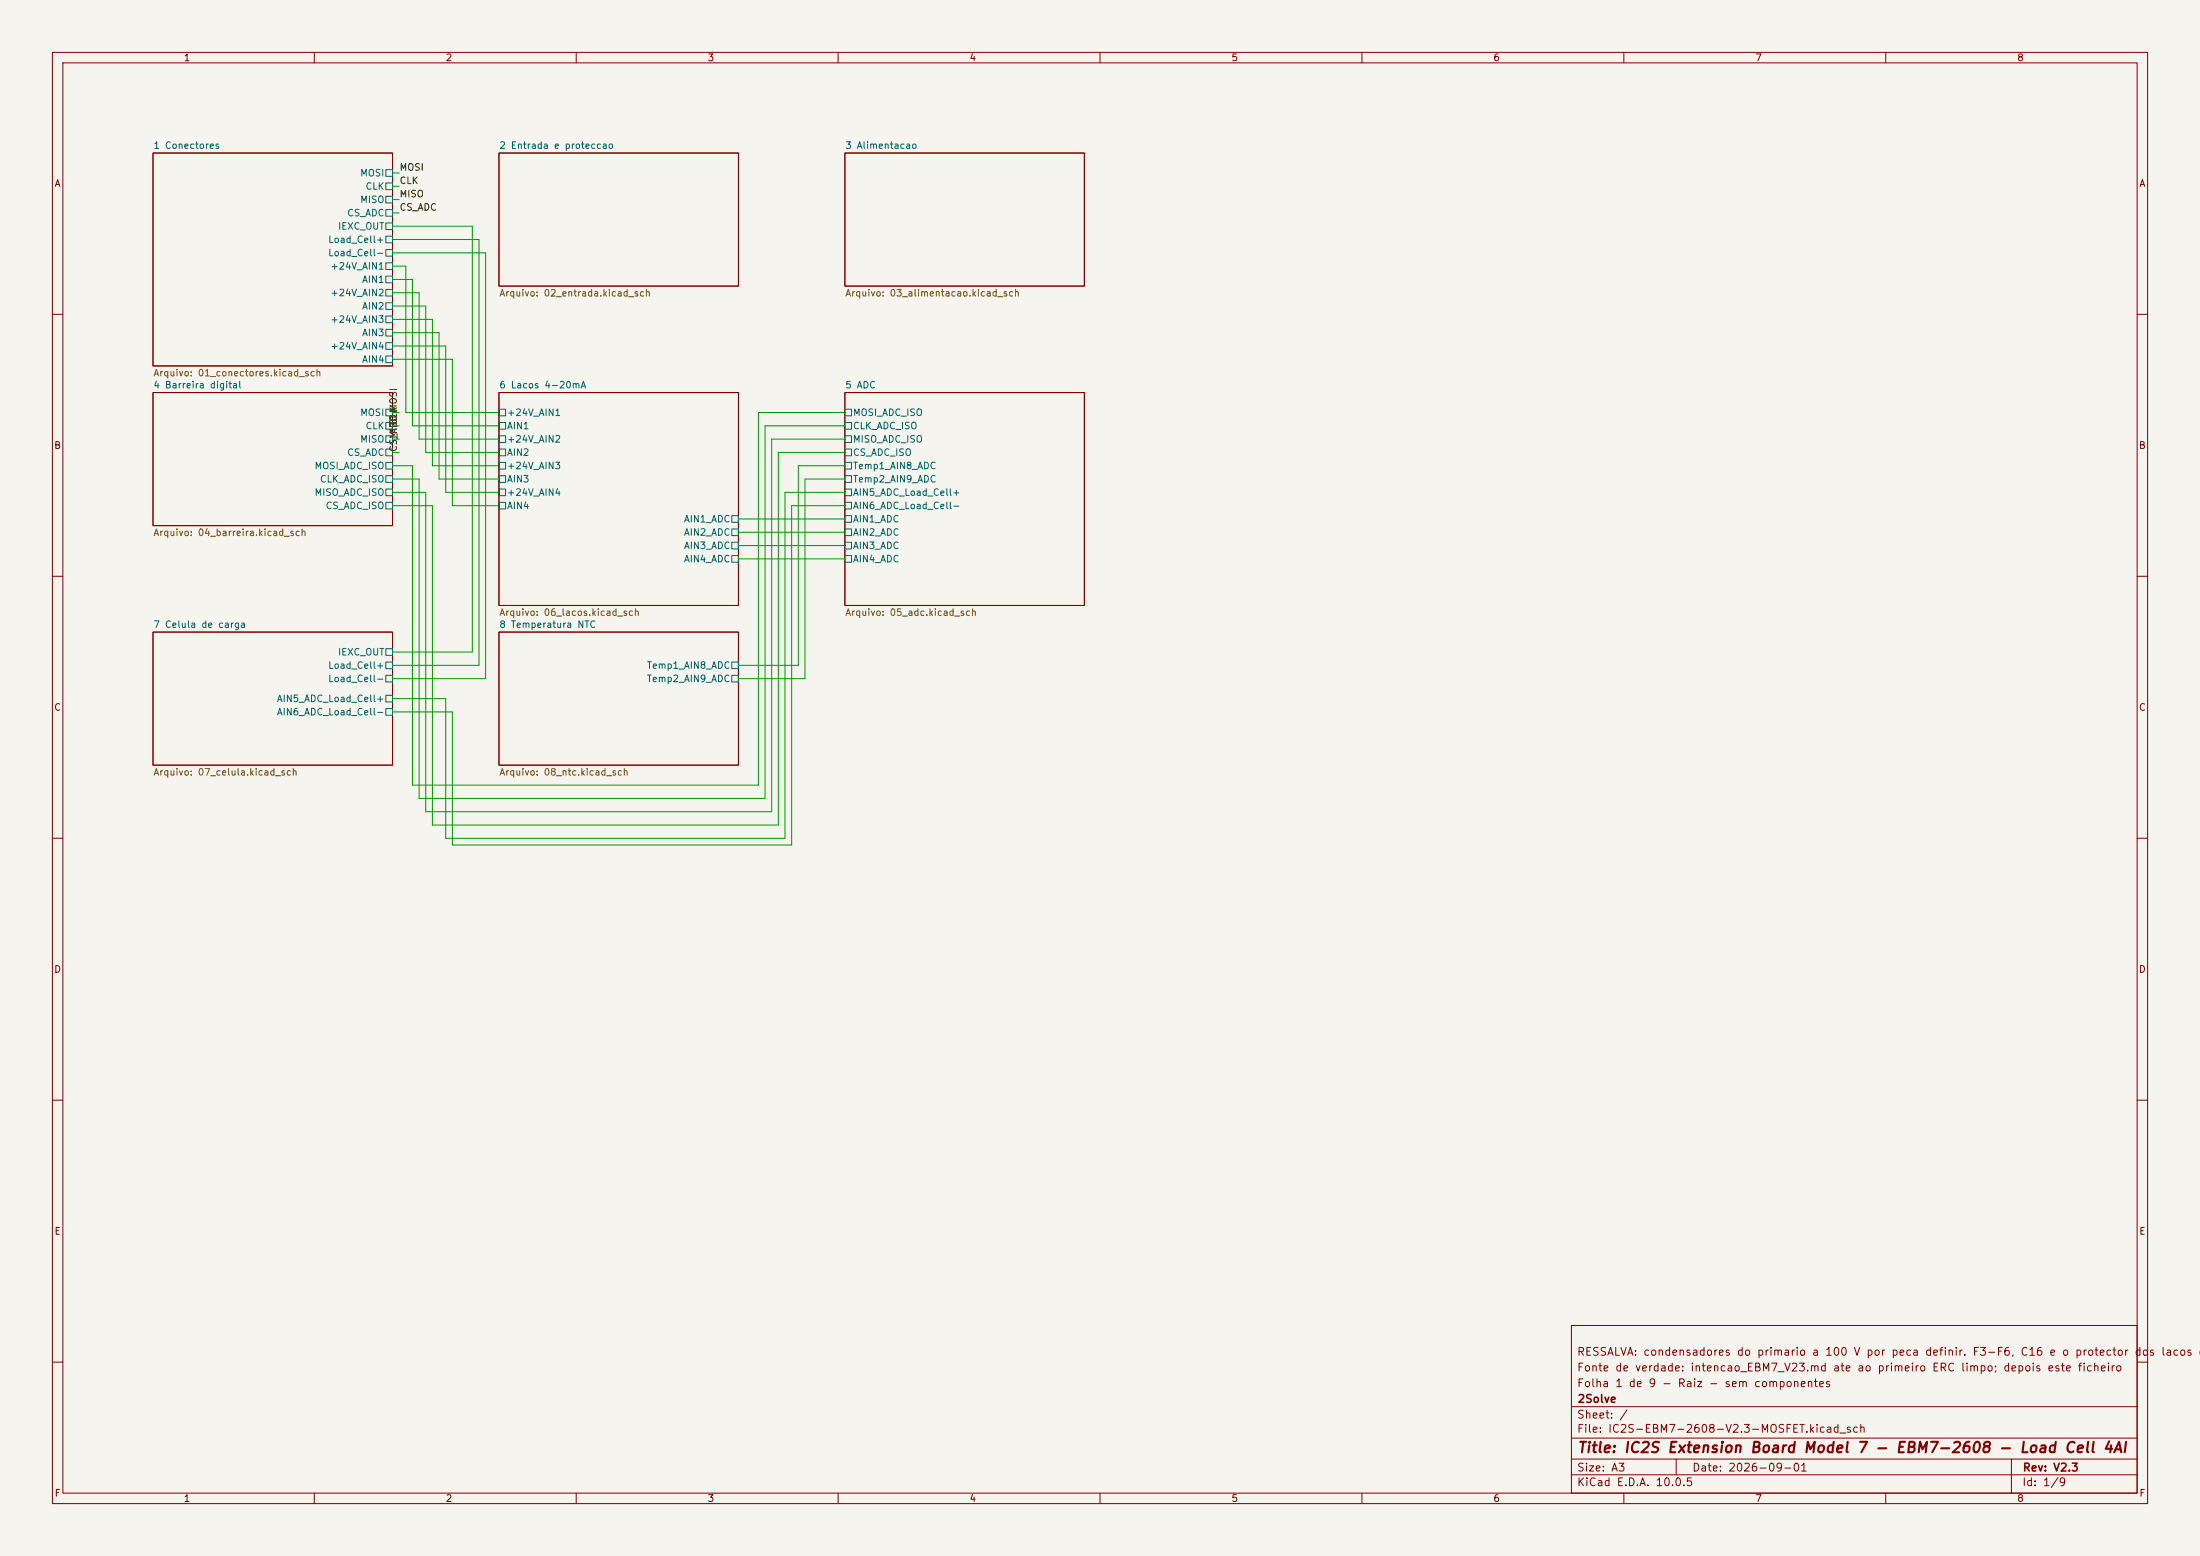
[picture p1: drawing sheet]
(kicad_sch
 (version 20260306)
 (generator "eeschema")
 (generator_version "10.0")
 (paper "A3")
 (title_block
  (title "IC2S Extension Board Model 7 - EBM7-2608 - Load Cell 4AI")
  (date "2026-09-01")
  (rev "V2.3")
  (company "2Solve")
  (comment 1 "Folha 1 de 9 - Raiz - sem componentes")
  (comment 2 "Fonte de verdade: intencao_EBM7_V23.md ate ao primeiro ERC limpo; depois este ficheiro")
  (comment 3 "RESSALVA: condensadores do primario a 100 V por peca definir. F3-F6, C16 e o protector dos lacos escolhidos (2026-09-03)."))
 (lib_symbols)
 (wire
  (pts (xy 144.78 78.74) (xy 161.29 78.74))
  (stroke (width 0) (type default)))
 (wire
  (pts (xy 140.97 127) (xy 152.4 127))
  (stroke (width 0) (type default)))
 (wire
  (pts (xy 74.93 45.72) (xy 91.44 45.72))
  (stroke (width 0) (type default)))
 (wire
  (pts (xy 82.55 157.48) (xy 148.59 157.48))
  (stroke (width 0) (type default)))
 (wire
  (pts (xy 74.93 91.44) (xy 80.01 91.44))
  (stroke (width 0) (type default)))
 (wire
  (pts (xy 81.28 93.98) (xy 81.28 154.94))
  (stroke (width 0) (type default)))
 (wire
  (pts (xy 92.71 129.54) (xy 74.93 129.54))
  (stroke (width 0) (type default)))
 (wire
  (pts (xy 74.93 93.98) (xy 81.28 93.98))
  (stroke (width 0) (type default)))
 (wire
  (pts (xy 90.17 124.46) (xy 74.93 124.46))
  (stroke (width 0) (type default)))
 (wire
  (pts (xy 86.36 135.89) (xy 86.36 161.29))
  (stroke (width 0) (type default)))
 (wire
  (pts (xy 151.13 96.52) (xy 161.29 96.52))
  (stroke (width 0) (type default)))
 (wire
  (pts (xy 147.32 83.82) (xy 161.29 83.82))
  (stroke (width 0) (type default)))
 (wire
  (pts (xy 74.93 60.96) (xy 82.55 60.96))
  (stroke (width 0) (type default)))
 (wire
  (pts (xy 147.32 154.94) (xy 147.32 83.82))
  (stroke (width 0) (type default)))
 (wire
  (pts (xy 80.01 91.44) (xy 80.01 152.4))
  (stroke (width 0) (type default)))
 (wire
  (pts (xy 81.28 86.36) (xy 95.25 86.36))
  (stroke (width 0) (type default)))
 (wire
  (pts (xy 86.36 68.58) (xy 86.36 96.52))
  (stroke (width 0) (type default)))
 (wire
  (pts (xy 78.74 88.9) (xy 78.74 149.86))
  (stroke (width 0) (type default)))
 (wire
  (pts (xy 85.09 93.98) (xy 95.25 93.98))
  (stroke (width 0) (type default)))
 (wire
  (pts (xy 83.82 63.5) (xy 83.82 91.44))
  (stroke (width 0) (type default)))
 (wire
  (pts (xy 146.05 152.4) (xy 146.05 81.28))
  (stroke (width 0) (type default)))
 (wire
  (pts (xy 152.4 127) (xy 152.4 88.9))
  (stroke (width 0) (type default)))
 (wire
  (pts (xy 151.13 161.29) (xy 151.13 96.52))
  (stroke (width 0) (type default)))
 (wire
  (pts (xy 86.36 161.29) (xy 151.13 161.29))
  (stroke (width 0) (type default)))
 (wire
  (pts (xy 86.36 96.52) (xy 95.25 96.52))
  (stroke (width 0) (type default)))
 (wire
  (pts (xy 82.55 60.96) (xy 82.55 88.9))
  (stroke (width 0) (type default)))
 (wire
  (pts (xy 148.59 157.48) (xy 148.59 86.36))
  (stroke (width 0) (type default)))
 (wire
  (pts (xy 74.93 48.26) (xy 92.71 48.26))
  (stroke (width 0) (type default)))
 (wire
  (pts (xy 74.93 63.5) (xy 83.82 63.5))
  (stroke (width 0) (type default)))
 (wire
  (pts (xy 91.44 45.72) (xy 91.44 127))
  (stroke (width 0) (type default)))
 (wire
  (pts (xy 74.93 88.9) (xy 78.74 88.9))
  (stroke (width 0) (type default)))
 (wire
  (pts (xy 148.59 86.36) (xy 161.29 86.36))
  (stroke (width 0) (type default)))
 (wire
  (pts (xy 85.09 66.04) (xy 85.09 93.98))
  (stroke (width 0) (type default)))
 (wire
  (pts (xy 74.93 66.04) (xy 85.09 66.04))
  (stroke (width 0) (type default)))
 (wire
  (pts (xy 74.93 58.42) (xy 81.28 58.42))
  (stroke (width 0) (type default)))
 (wire
  (pts (xy 140.97 104.14) (xy 161.29 104.14))
  (stroke (width 0) (type default)))
 (wire
  (pts (xy 74.93 53.34) (xy 78.74 53.34))
  (stroke (width 0) (type default)))
 (wire
  (pts (xy 153.67 91.44) (xy 161.29 91.44))
  (stroke (width 0) (type default)))
 (wire
  (pts (xy 146.05 81.28) (xy 161.29 81.28))
  (stroke (width 0) (type default)))
 (wire
  (pts (xy 74.93 55.88) (xy 80.01 55.88))
  (stroke (width 0) (type default)))
 (wire
  (pts (xy 80.01 83.82) (xy 95.25 83.82))
  (stroke (width 0) (type default)))
 (wire
  (pts (xy 74.93 68.58) (xy 86.36 68.58))
  (stroke (width 0) (type default)))
 (wire
  (pts (xy 80.01 55.88) (xy 80.01 83.82))
  (stroke (width 0) (type default)))
 (wire
  (pts (xy 77.47 50.8) (xy 77.47 78.74))
  (stroke (width 0) (type default)))
 (wire
  (pts (xy 74.93 96.52) (xy 82.55 96.52))
  (stroke (width 0) (type default)))
 (wire
  (pts (xy 85.09 133.35) (xy 85.09 160.02))
  (stroke (width 0) (type default)))
 (wire
  (pts (xy 92.71 48.26) (xy 92.71 129.54))
  (stroke (width 0) (type default)))
 (wire
  (pts (xy 90.17 43.18) (xy 90.17 124.46))
  (stroke (width 0) (type default)))
 (wire
  (pts (xy 82.55 88.9) (xy 95.25 88.9))
  (stroke (width 0) (type default)))
 (wire
  (pts (xy 78.74 53.34) (xy 78.74 81.28))
  (stroke (width 0) (type default)))
 (wire
  (pts (xy 80.01 152.4) (xy 146.05 152.4))
  (stroke (width 0) (type default)))
 (wire
  (pts (xy 78.74 81.28) (xy 95.25 81.28))
  (stroke (width 0) (type default)))
 (wire
  (pts (xy 152.4 88.9) (xy 161.29 88.9))
  (stroke (width 0) (type default)))
 (wire
  (pts (xy 74.93 43.18) (xy 90.17 43.18))
  (stroke (width 0) (type default)))
 (wire
  (pts (xy 140.97 101.6) (xy 161.29 101.6))
  (stroke (width 0) (type default)))
 (wire
  (pts (xy 140.97 129.54) (xy 153.67 129.54))
  (stroke (width 0) (type default)))
 (wire
  (pts (xy 82.55 96.52) (xy 82.55 157.48))
  (stroke (width 0) (type default)))
 (wire
  (pts (xy 149.86 93.98) (xy 161.29 93.98))
  (stroke (width 0) (type default)))
 (wire
  (pts (xy 74.93 133.35) (xy 85.09 133.35))
  (stroke (width 0) (type default)))
 (wire
  (pts (xy 81.28 154.94) (xy 147.32 154.94))
  (stroke (width 0) (type default)))
 (wire
  (pts (xy 144.78 149.86) (xy 144.78 78.74))
  (stroke (width 0) (type default)))
 (wire
  (pts (xy 149.86 160.02) (xy 149.86 93.98))
  (stroke (width 0) (type default)))
 (wire
  (pts (xy 74.93 135.89) (xy 86.36 135.89))
  (stroke (width 0) (type default)))
 (wire
  (pts (xy 78.74 149.86) (xy 144.78 149.86))
  (stroke (width 0) (type default)))
 (wire
  (pts (xy 74.93 50.8) (xy 77.47 50.8))
  (stroke (width 0) (type default)))
 (wire
  (pts (xy 81.28 58.42) (xy 81.28 86.36))
  (stroke (width 0) (type default)))
 (wire
  (pts (xy 140.97 99.06) (xy 161.29 99.06))
  (stroke (width 0) (type default)))
 (wire
  (pts (xy 83.82 91.44) (xy 95.25 91.44))
  (stroke (width 0) (type default)))
 (wire
  (pts (xy 85.09 160.02) (xy 149.86 160.02))
  (stroke (width 0) (type default)))
 (wire
  (pts (xy 153.67 129.54) (xy 153.67 91.44))
  (stroke (width 0) (type default)))
 (wire
  (pts (xy 140.97 106.68) (xy 161.29 106.68))
  (stroke (width 0) (type default)))
 (wire
  (pts (xy 91.44 127) (xy 74.93 127))
  (stroke (width 0) (type default)))
 (wire
  (pts (xy 77.47 78.74) (xy 95.25 78.74))
  (stroke (width 0) (type default)))
 (sheet
  (at 161.29 74.93)
  (size 45.72 40.64)
  (exclude_from_sim no)
  (in_bom yes)
  (on_board yes)
  (dnp no)
  (fields_autoplaced yes)
  (stroke (width 0.1524) (type solid))
  (fill (color 0 0 0 0))
  (property "Sheetname" "5 ADC" (at 161.29 74.2184 0) (show_name no) (do_not_autoplace no) (effects (font (size 1.27 1.27)) (justify left bottom)))
  (property "Sheetfile" "05_adc.kicad_sch" (at 161.29 116.1546 0) (show_name no) (do_not_autoplace no) (effects (font (size 1.27 1.27)) (justify left top)))
  (pin "MOSI_ADC_ISO" passive (at 161.29 78.74 180) (effects (font (size 1.27 1.27)) (justify left)))
  (pin "CLK_ADC_ISO" passive (at 161.29 81.28 180) (effects (font (size 1.27 1.27)) (justify left)))
  (pin "MISO_ADC_ISO" passive (at 161.29 83.82 180) (effects (font (size 1.27 1.27)) (justify left)))
  (pin "CS_ADC_ISO" passive (at 161.29 86.36 180) (effects (font (size 1.27 1.27)) (justify left)))
  (pin "Temp1_AIN8_ADC" passive (at 161.29 88.9 180) (effects (font (size 1.27 1.27)) (justify left)))
  (pin "Temp2_AIN9_ADC" passive (at 161.29 91.44 180) (effects (font (size 1.27 1.27)) (justify left)))
  (pin "AIN5_ADC_Load_Cell+" passive (at 161.29 93.98 180) (effects (font (size 1.27 1.27)) (justify left)))
  (pin "AIN6_ADC_Load_Cell-" passive (at 161.29 96.52 180) (effects (font (size 1.27 1.27)) (justify left)))
  (pin "AIN1_ADC" passive (at 161.29 99.06 180) (effects (font (size 1.27 1.27)) (justify left)))
  (pin "AIN2_ADC" passive (at 161.29 101.6 180) (effects (font (size 1.27 1.27)) (justify left)))
  (pin "AIN3_ADC" passive (at 161.29 104.14 180) (effects (font (size 1.27 1.27)) (justify left)))
  (pin "AIN4_ADC" passive (at 161.29 106.68 180) (effects (font (size 1.27 1.27)) (justify left))))
 (sheet
  (at 95.25 120.65)
  (size 45.72 25.4)
  (exclude_from_sim no)
  (in_bom yes)
  (on_board yes)
  (dnp no)
  (fields_autoplaced yes)
  (stroke (width 0.1524) (type solid))
  (fill (color 0 0 0 0))
  (property "Sheetname" "8 Temperatura NTC" (at 95.25 119.9384 0) (show_name no) (do_not_autoplace no) (effects (font (size 1.27 1.27)) (justify left bottom)))
  (property "Sheetfile" "08_ntc.kicad_sch" (at 95.25 146.6346 0) (show_name no) (do_not_autoplace no) (effects (font (size 1.27 1.27)) (justify left top)))
  (pin "Temp1_AIN8_ADC" passive (at 140.97 127 0) (effects (font (size 1.27 1.27)) (justify right)))
  (pin "Temp2_AIN9_ADC" passive (at 140.97 129.54 0) (effects (font (size 1.27 1.27)) (justify right))))
 (sheet
  (at 29.21 120.65)
  (size 45.72 25.4)
  (exclude_from_sim no)
  (in_bom yes)
  (on_board yes)
  (dnp no)
  (fields_autoplaced yes)
  (stroke (width 0.1524) (type solid))
  (fill (color 0 0 0 0))
  (property "Sheetname" "7 Celula de carga" (at 29.21 119.9384 0) (show_name no) (do_not_autoplace no) (effects (font (size 1.27 1.27)) (justify left bottom)))
  (property "Sheetfile" "07_celula.kicad_sch" (at 29.21 146.6346 0) (show_name no) (do_not_autoplace no) (effects (font (size 1.27 1.27)) (justify left top)))
  (pin "IEXC_OUT" passive (at 74.93 124.46 0) (effects (font (size 1.27 1.27)) (justify right)))
  (pin "Load_Cell+" passive (at 74.93 127 0) (effects (font (size 1.27 1.27)) (justify right)))
  (pin "Load_Cell-" passive (at 74.93 129.54 0) (effects (font (size 1.27 1.27)) (justify right)))
  (pin "AIN5_ADC_Load_Cell+" passive (at 74.93 133.35 0) (effects (font (size 1.27 1.27)) (justify right)))
  (pin "AIN6_ADC_Load_Cell-" passive (at 74.93 135.89 0) (effects (font (size 1.27 1.27)) (justify right))))
 (sheet
  (at 29.21 29.21)
  (size 45.72 40.64)
  (exclude_from_sim no)
  (in_bom yes)
  (on_board yes)
  (dnp no)
  (fields_autoplaced yes)
  (stroke (width 0.1524) (type solid))
  (fill (color 0 0 0 0))
  (property "Sheetname" "1 Conectores" (at 29.21 28.4984 0) (show_name no) (do_not_autoplace no) (effects (font (size 1.27 1.27)) (justify left bottom)))
  (property "Sheetfile" "01_conectores.kicad_sch" (at 29.21 70.4346 0) (show_name no) (do_not_autoplace no) (effects (font (size 1.27 1.27)) (justify left top)))
  (pin "MOSI" passive (at 74.93 33.02 0) (effects (font (size 1.27 1.27)) (justify right)))
  (pin "CLK" passive (at 74.93 35.56 0) (effects (font (size 1.27 1.27)) (justify right)))
  (pin "MISO" passive (at 74.93 38.1 0) (effects (font (size 1.27 1.27)) (justify right)))
  (pin "CS_ADC" passive (at 74.93 40.64 0) (effects (font (size 1.27 1.27)) (justify right)))
  (pin "IEXC_OUT" passive (at 74.93 43.18 0) (effects (font (size 1.27 1.27)) (justify right)))
  (pin "Load_Cell+" passive (at 74.93 45.72 0) (effects (font (size 1.27 1.27)) (justify right)))
  (pin "Load_Cell-" passive (at 74.93 48.26 0) (effects (font (size 1.27 1.27)) (justify right)))
  (pin "+24V_AIN1" passive (at 74.93 50.8 0) (effects (font (size 1.27 1.27)) (justify right)))
  (pin "AIN1" passive (at 74.93 53.34 0) (effects (font (size 1.27 1.27)) (justify right)))
  (pin "+24V_AIN2" passive (at 74.93 55.88 0) (effects (font (size 1.27 1.27)) (justify right)))
  (pin "AIN2" passive (at 74.93 58.42 0) (effects (font (size 1.27 1.27)) (justify right)))
  (pin "+24V_AIN3" passive (at 74.93 60.96 0) (effects (font (size 1.27 1.27)) (justify right)))
  (pin "AIN3" passive (at 74.93 63.5 0) (effects (font (size 1.27 1.27)) (justify right)))
  (pin "+24V_AIN4" passive (at 74.93 66.04 0) (effects (font (size 1.27 1.27)) (justify right)))
  (pin "AIN4" passive (at 74.93 68.58 0) (effects (font (size 1.27 1.27)) (justify right))))
 (sheet
  (at 95.25 74.93)
  (size 45.72 40.64)
  (exclude_from_sim no)
  (in_bom yes)
  (on_board yes)
  (dnp no)
  (fields_autoplaced yes)
  (stroke (width 0.1524) (type solid))
  (fill (color 0 0 0 0))
  (property "Sheetname" "6 Lacos 4-20mA" (at 95.25 74.2184 0) (show_name no) (do_not_autoplace no) (effects (font (size 1.27 1.27)) (justify left bottom)))
  (property "Sheetfile" "06_lacos.kicad_sch" (at 95.25 116.1546 0) (show_name no) (do_not_autoplace no) (effects (font (size 1.27 1.27)) (justify left top)))
  (pin "+24V_AIN1" passive (at 95.25 78.74 180) (effects (font (size 1.27 1.27)) (justify left)))
  (pin "AIN1" passive (at 95.25 81.28 180) (effects (font (size 1.27 1.27)) (justify left)))
  (pin "+24V_AIN2" passive (at 95.25 83.82 180) (effects (font (size 1.27 1.27)) (justify left)))
  (pin "AIN2" passive (at 95.25 86.36 180) (effects (font (size 1.27 1.27)) (justify left)))
  (pin "+24V_AIN3" passive (at 95.25 88.9 180) (effects (font (size 1.27 1.27)) (justify left)))
  (pin "AIN3" passive (at 95.25 91.44 180) (effects (font (size 1.27 1.27)) (justify left)))
  (pin "+24V_AIN4" passive (at 95.25 93.98 180) (effects (font (size 1.27 1.27)) (justify left)))
  (pin "AIN4" passive (at 95.25 96.52 180) (effects (font (size 1.27 1.27)) (justify left)))
  (pin "AIN1_ADC" passive (at 140.97 99.06 0) (effects (font (size 1.27 1.27)) (justify right)))
  (pin "AIN2_ADC" passive (at 140.97 101.6 0) (effects (font (size 1.27 1.27)) (justify right)))
  (pin "AIN3_ADC" passive (at 140.97 104.14 0) (effects (font (size 1.27 1.27)) (justify right)))
  (pin "AIN4_ADC" passive (at 140.97 106.68 0) (effects (font (size 1.27 1.27)) (justify right))))
 (sheet
  (at 161.29 29.21)
  (size 45.72 25.4)
  (exclude_from_sim no)
  (in_bom yes)
  (on_board yes)
  (dnp no)
  (fields_autoplaced yes)
  (stroke (width 0.1524) (type solid))
  (fill (color 0 0 0 0))
  (property "Sheetname" "3 Alimentacao" (at 161.29 28.4984 0) (show_name no) (do_not_autoplace no) (effects (font (size 1.27 1.27)) (justify left bottom)))
  (property "Sheetfile" "03_alimentacao.kicad_sch" (at 161.29 55.1946 0) (show_name no) (do_not_autoplace no) (effects (font (size 1.27 1.27)) (justify left top))))
 (sheet
  (at 95.25 29.21)
  (size 45.72 25.4)
  (exclude_from_sim no)
  (in_bom yes)
  (on_board yes)
  (dnp no)
  (fields_autoplaced yes)
  (stroke (width 0.1524) (type solid))
  (fill (color 0 0 0 0))
  (property "Sheetname" "2 Entrada e proteccao" (at 95.25 28.4984 0) (show_name no) (do_not_autoplace no) (effects (font (size 1.27 1.27)) (justify left bottom)))
  (property "Sheetfile" "02_entrada.kicad_sch" (at 95.25 55.1946 0) (show_name no) (do_not_autoplace no) (effects (font (size 1.27 1.27)) (justify left top))))
 (wire
  (pts (xy 74.93 33.02) (xy 76.2 33.02))
  (stroke (width 0) (type default)))
 (label "MOSI"
  (at 76.2 33.02 0)
  (effects (font (size 1.27 1.27)) (justify left bottom)))
 (wire
  (pts (xy 74.93 35.56) (xy 76.2 35.56))
  (stroke (width 0) (type default)))
 (label "CLK"
  (at 76.2 35.56 0)
  (effects (font (size 1.27 1.27)) (justify left bottom)))
 (wire
  (pts (xy 74.93 38.1) (xy 76.2 38.1))
  (stroke (width 0) (type default)))
 (label "MISO"
  (at 76.2 38.1 0)
  (effects (font (size 1.27 1.27)) (justify left bottom)))
 (wire
  (pts (xy 74.93 40.64) (xy 76.2 40.64))
  (stroke (width 0) (type default)))
 (label "CS_ADC"
  (at 76.2 40.64 0)
  (effects (font (size 1.27 1.27)) (justify left bottom)))
 (wire
  (pts (xy 74.93 78.74) (xy 76.2 78.74))
  (stroke (width 0) (type default)))
 (label "MOSI"
  (at 76.2 78.74 90)
  (effects (font (size 1.27 1.27)) (justify left bottom)))
 (wire
  (pts (xy 74.93 81.28) (xy 76.2 81.28))
  (stroke (width 0) (type default)))
 (label "CLK"
  (at 76.2 81.28 90)
  (effects (font (size 1.27 1.27)) (justify left bottom)))
 (wire
  (pts (xy 74.93 83.82) (xy 76.2 83.82))
  (stroke (width 0) (type default)))
 (label "MISO"
  (at 76.2 83.82 90)
  (effects (font (size 1.27 1.27)) (justify left bottom)))
 (wire
  (pts (xy 74.93 86.36) (xy 76.2 86.36))
  (stroke (width 0) (type default)))
 (label "CS_ADC"
  (at 76.2 86.36 90)
  (effects (font (size 1.27 1.27)) (justify left bottom)))
 (sheet
  (at 29.21 74.93)
  (size 45.72 25.4)
  (exclude_from_sim no)
  (in_bom yes)
  (on_board yes)
  (dnp no)
  (fields_autoplaced yes)
  (stroke (width 0.1524) (type solid))
  (fill (color 0 0 0 0))
  (property "Sheetname" "4 Barreira digital" (at 29.21 74.2184 0) (show_name no) (do_not_autoplace no) (effects (font (size 1.27 1.27)) (justify left bottom)))
  (property "Sheetfile" "04_barreira.kicad_sch" (at 29.21 100.9146 0) (show_name no) (do_not_autoplace no) (effects (font (size 1.27 1.27)) (justify left top)))
  (pin "MOSI" passive (at 74.93 78.74 0) (effects (font (size 1.27 1.27)) (justify right)))
  (pin "CLK" passive (at 74.93 81.28 0) (effects (font (size 1.27 1.27)) (justify right)))
  (pin "MISO" passive (at 74.93 83.82 0) (effects (font (size 1.27 1.27)) (justify right)))
  (pin "CS_ADC" passive (at 74.93 86.36 0) (effects (font (size 1.27 1.27)) (justify right)))
  (pin "MOSI_ADC_ISO" passive (at 74.93 88.9 0) (effects (font (size 1.27 1.27)) (justify right)))
  (pin "CLK_ADC_ISO" passive (at 74.93 91.44 0) (effects (font (size 1.27 1.27)) (justify right)))
  (pin "MISO_ADC_ISO" passive (at 74.93 93.98 0) (effects (font (size 1.27 1.27)) (justify right)))
  (pin "CS_ADC_ISO" passive (at 74.93 96.52 0) (effects (font (size 1.27 1.27)) (justify right))))
 (sheet_instances
  (path ""
   (page "1")))
 (embedded_fonts no))
